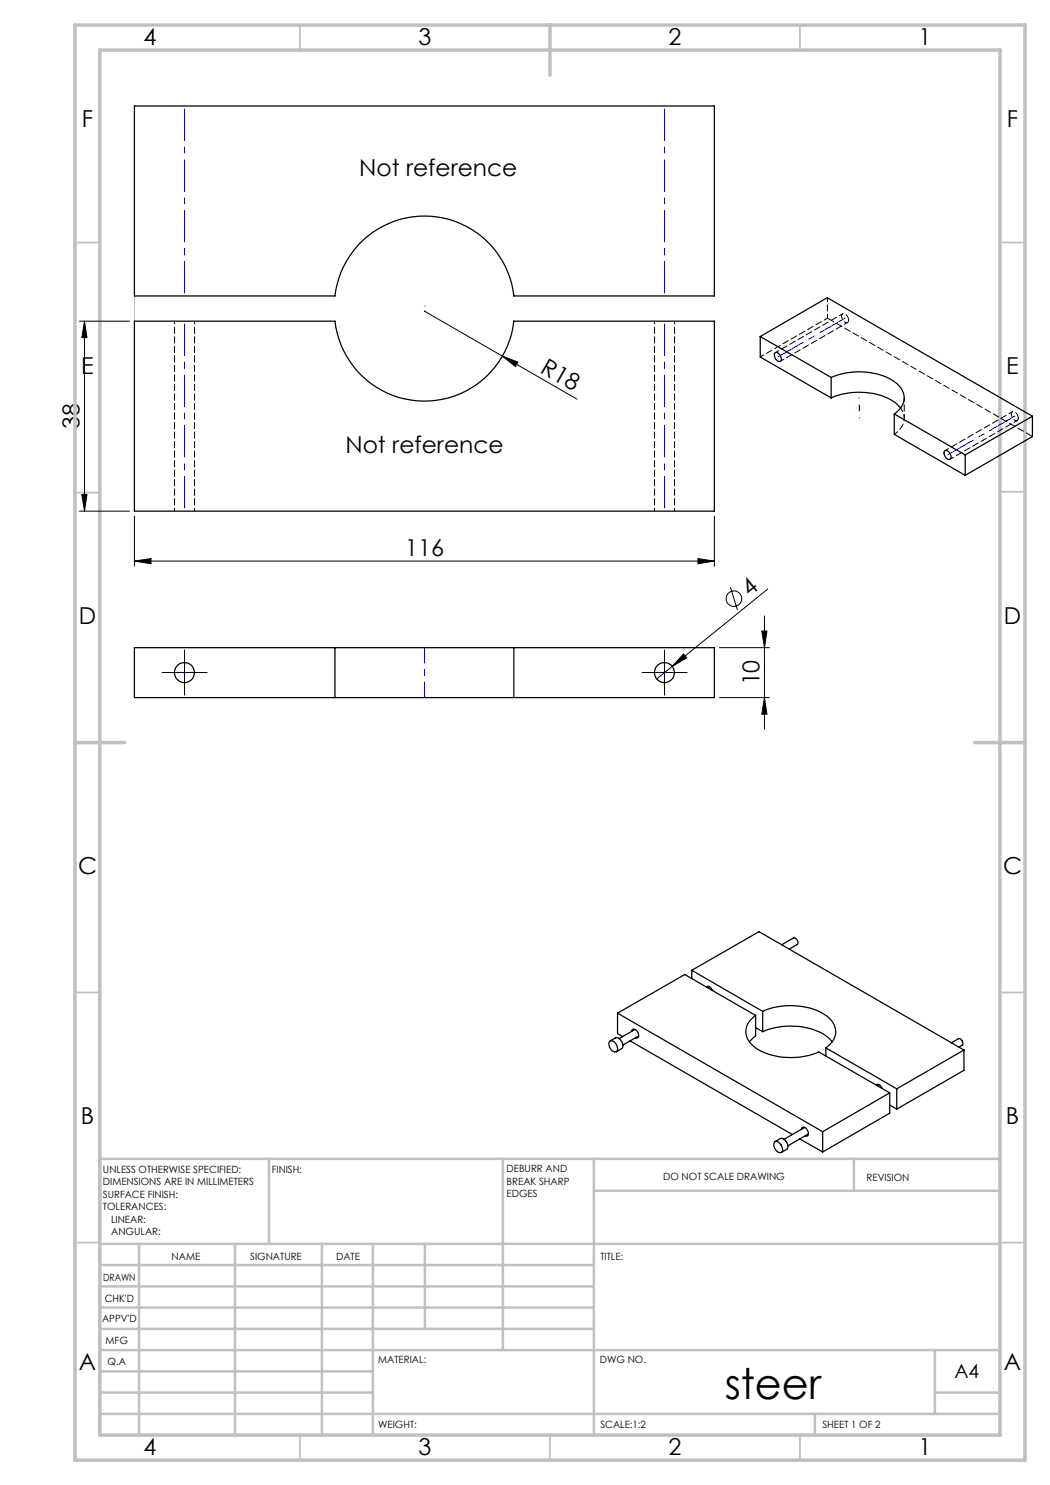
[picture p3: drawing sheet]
<svg xmlns="http://www.w3.org/2000/svg" width="210mm" height="297mm" viewBox="0 0 210 297" stroke-linecap="round" stroke-linejoin="round" font-family="sans-serif">
<g fill="none" stroke="#000" stroke-width=".2">
<path d="M15.9 64.2h10M16.9 64.2v38M16.9 64.2l.5 3.3h-1zM84.9 62.2l30.5 17.6M100.5 71.2l3.1 1.2-.5 .9zM16.4 98.9h1l-.5 3.3zM15.9 102.2h10M26.9 112.2l3.3-.5v1zM26.9 103.2v10M26.9 112.2h116M139.6 111.7l3.3 .5-3.3 .5zM142.9 103.2v10"/>
<path d="M146.1 117.4l1.4 4.6M153.5 117.8l-19.1 15.5M34.4 134.5h5M36.9 132v5M130.4 134.5h5M132.9 132v5M134.4 133.3l-3.1 2.5M136.7 130.8l.6 .8-2.9 1.7zM143.9 129.5h10M143.9 139.5h10M152.4 126.2h1l-.5 3.3zM152.9 139.5l.5 3.3h-1z"/>
<path d="M152.9 123.2v22.7"/>
<circle cx="146.8" cy="119.7" r="1.56"/>
</g>
<path d="M34.4 134.5h-2M36.9 132v-2M36.9 137v2M39.4 134.5h2M130.4 134.5h-2M132.9 132v-2M132.9 137v2M135.4 134.5h2" fill="none" stroke="#000" stroke-width=".2" stroke-dasharray="15.2 1.3 1.3 1.3"/>
<path d="M26.9 59.2v5" fill="none" stroke="#c0c0c0" stroke-width=".2"/>
<g fill="none" stroke="#c0c0c0" stroke-width=".35">
<path d="M60 5v5M160 5v5M15 48.5h5M200 48.5h5M15 98.5h5M200 98.4h5M15 198.5h5M200 198.5h5M15 248.5h5M200 248.5h5M60 287v5M110 287v5"/>
<path d="M160 287v5"/>
</g>
<g fill="none" stroke="#c0c0c0" stroke-width=".5">
<path d="M53.8 231.8v17M100.6 231.8v38.2M118.8 231.8v55.2M118.8 238.2h81.2M170.8 231.8v6.4M200 231.8h-180v55.2M20 248.8h180M20 257.3h98.8M20 253h98.8M27.8 248.8v38.2M47 248.8v38.2M64.4 248.8v38.2"/>
<path d="M74.6 248.8v38.2M85 248.8v17M20 265.8h98.8M20 261.5h98.8M20 278.5h54.6M20 274.3h54.6M20 270h180M187 278.5h13M187 270v12.8M20 282.8h180M163 282.8v4.2"/>
</g>
<path d="M15 5h190v287h-190zM20 10h180v277h-180zM110 5v10M15 148.5h10M195 148.5h10" fill="none" stroke="#c0c0c0" stroke-width=".7"/>
<path d="M84.9 62.2h.1M84.9 61.2h.1M36.9 134.5h.1M132.9 134.5h.1" fill="none" stroke="#00f" stroke-width=".2" stroke-dasharray="6.3 1.3 1.3 1.3"/>
<path d="M36.9 21.2v38M132.9 21.2v38M36.9 102.2v-38M132.9 102.2v-38" fill="none" stroke="#00f" stroke-width=".2" stroke-dasharray="6.3 1.3 1.3 1.3" stroke-dashoffset="-.6"/>
<path d="M84.9 129.5v10" fill="none" stroke="#00f" stroke-width=".2" stroke-dasharray="6.3 1.3 1.3 1.3" stroke-dashoffset="3.3"/>
<path d="M171.9 79.5v4.1" fill="none" stroke="#00f" stroke-width=".2" stroke-dasharray="6.3 1.3 1.3 1.3" stroke-dashoffset="6.2"/>
<path d="M169 63.6l-13.4 7.8M203 83.2l-13.5 7.8" fill="none" stroke="#00f" stroke-width=".2" stroke-dasharray="6.3 1.3 1.3 1.3" stroke-dashoffset=".5"/>
<g fill="#000">
<path d="M100.5 71.2l3.1 1.2-.5 .9zM136.7 130.8l.6 .8-2.9 1.7z"/>
<path d="M26.9 112.2l3.3-.5v1zM139.6 111.7l3.3 .5-3.3 .5z"/>
<path d="M152.4 126.2h1l-.5 3.3zM152.9 139.5l.5 3.3h-1zM16.9 64.2l.5 3.3h-1zM16.4 98.9h1l-.5 3.3z"/>
</g>
<g fill="none" stroke="#000" stroke-width=".25">
<path d="M26.9 21.2h116v38h-40.1a18 18 0 0 0-17.9-16 18 18 0 0 0-17.9 16h-40.1zM26.9 64.2h40.1a18 18 0 0 0 17.9 16 18 18 0 0 0 17.9-16h40.1v38h-116zM152 67.3l14.2 8.2M152 67.3v4.1l14.2 8.2M152 67.3l13.5-7.8 41 23.8M155 70.6a.98 .98 0 0 1 1.2 1 .48 .48 0 0 1-.2 .7 .48 .48 0 0 1-.6-.3 1.22 1.22 0 0 1-.4-1.4zM166.2 75.5a13.9 13.9 0 0 1 12.8 .9 3.6 3.6 0 0 1-.1 6.4M166.2 79.6a14.1 14.1 0 0 1 12.8 .9l1.1 1.1M166.2 75.5v4.1M178.9 82.8v4.1l14.1 8.2M178.9 82.8l14.1 8.2M188.9 90.2a1.12 1.12 0 0 1 1.2 1.6 1.11 1.11 0 0 1-1.3-1.4z"/>
<path d="M193 91v4.1M206.5 83.3l-13.5 7.7M206.5 83.3v4l-13.5 7.8M67 129.5h35.8M67 139.5h35.8M67 129.5v10M67 129.5h-40.1v10h40.1M102.8 129.5v10M102.8 129.5h40.1v10h-40.1M138.4 194.1l14.1 8.2M138.4 194.1l13.4-7.8 41 23.7M138.4 194.1v1.6"/>
<path d="M141.3 197.4a.79 .79 0 0 1 1.2 .7M141.9 197.3l-.4 .2M156.4 188.9l2.3-1.3a.86 .86 0 0 1 .7 1.3l-1.6 .9M122 208.2a1.17 1.17 0 0 1 1.4 1.1 .67 .67 0 0 1 0 1 .67 .67 0 0 1-1-.2 1.56 1.56 0 0 1-.4-1.9zM122 208.2l1.1-.6a1.47 1.47 0 0 1 1.4 1.9v.2l-1.2 .7M123.5 202.6l41 23.7M123.5 202.6l13.4-7.7 14.2 8.2M123.5 202.6v4.1l1 .6M126 208.2l32.5 18.7M126.3 206.3l.1-.2a.53 .53 0 0 1 .5-.3 .53 .53 0 0 1 .5 .4 .86 .86 0 0 1 0 1.4h-.3M127 205.9l-3.2 1.8M127.7 207.2l-3.1 1.8"/>
<path d="M151.1 203.1a3.6 3.6 0 0 0-.6 6 12.3 12.3 0 0 0 9.5 2.3l1.6-.3 2.2-.7 14.1 8.2M151.1 203.1v4l-1.2 1.2M151.1 205.5l1.4 .8M152.5 202.3a13.8 13.8 0 0 1 12.8 .9 3.6 3.6 0 0 1-.1 6.4M152.5 206.3a14.3 14.3 0 0 1 12.3 .6l1 .8 .6 .6M152.5 202.3v4M165.2 209.6v1.6M165.2 209.6l14.2 8.2M175.2 217a.79 .79 0 0 1 1.2 .7h.1M175.8 216.9l-.4 .2M177.9 218.6l-13.4 7.7M177.9 218.6v4l-13.4 7.8"/>
<path d="M179.4 217.8v4M190.3 208.6l1.4-.9a.88 .88 0 0 1 .7 1.4l-.6 .3M192.8 210l-13.4 7.8M192.8 210v4.1l-13.4 7.7M154.9 228.5a1.03 1.03 0 0 1 1.5 .8l.1 .2a.66 .66 0 0 1-.2 1 .66 .66 0 0 1-1-.3l-.5-1.1zM155 228.3l1.1-.6a1.45 1.45 0 0 1 1.2 2.2l-1 .6M159.9 227.8l4.6 2.6M160.3 225.9a.52 .52 0 0 1 .4-.5 .52 .52 0 0 1 .6 .3l.4 1a.4 .4 0 0 1-.2 .5 .4 .4 0 0 1-.5 0M160.9 225.5l-4.1 2.4M161.7 226.8l-4.1 2.4M164.5 226.3v4.1M177.9 221l1.5 .8"/>
<circle cx="36.9" cy="134.5" r="2"/>
<circle cx="132.9" cy="134.5" r="2"/>
</g>
<path d="M169.7 64a1.09 1.09 0 0 0-1.2-1.2 1.21 1.21 0 0 0 1 1.7l.2-.5M203.7 83.6a1.09 1.09 0 0 0-1.3-1.2 1.21 1.21 0 0 0 1 1.7l.3-.5" fill="none" stroke="#000" stroke-width=".2" stroke-dasharray="1.3 .6"/>
<path d="M165.5 63.6l41 23.7" fill="none" stroke="#000" stroke-width=".2" stroke-dasharray="1.3 .6" stroke-dashoffset="-.2"/>
<path d="M178.9 86.9a3.5 3.5 0 0 0 1.2-5.3" fill="none" stroke="#000" stroke-width=".2" stroke-dasharray="1.3 .6" stroke-dashoffset=".4"/>
<path d="M165.5 59.5v4.1M152.1 71.4l13.4-7.8M156.1 72.2l13.4-7.7M168.5 62.8l-13.4 7.7M180.9 83.6v-4.1M190 91.8l13.5-7.7M202.5 82.4l-13.5 7.7" fill="none" stroke="#000" stroke-width=".2" stroke-dasharray="1.3 .6" stroke-dashoffset=".5"/>
<path d="M34.9 64.2v38M130.9 64.2v38M38.9 102.2v-38M134.9 102.2v-38" fill="none" stroke="#000" stroke-width=".2" stroke-dasharray="1.3 .6" stroke-dashoffset=".7"/>
<text font-size="8.5" x="145" y="279.7">steer</text>
<g font-size="4.7">
<text x="28.7" y="9">4</text>
<text x="83.7" y="9">3</text>
<text x="133.7" y="9">2</text>
<text x="183.7" y="9">1</text>
<text x="16.4" y="25.5">F</text>
<text x="201.4" y="25.5">F</text>
<text x="71.8" y="35.1">Not reference</text>
<text x="16.2" y="74.7">E</text>
<text x="107.9" y="74.3" transform="rotate(30 107.9 74.3)">R18</text>
<text x="201.2" y="74.7">E</text>
<text x="15.9" y="85.8" transform="rotate(-90 15.9 85.8)">38</text>
<text x="69.1" y="90.7">Not reference</text>
<text x="81" y="111.2">116</text>
<text x="149.9" y="119.4" transform="rotate(-39 149.9 119.4)">4</text>
<text x="15.8" y="124.7">D</text>
<text x="200.8" y="124.7">D</text>
<text x="151.9" y="137.1" transform="rotate(-90 151.9 137.1)">10</text>
<text x="15.6" y="174.7">C</text>
<text x="200.6" y="174.7">C</text>
<text x="16.2" y="224.7">B</text>
<text x="201.2" y="224.7">B</text>
<text x="15.8" y="274">A</text>
<text x="200.8" y="274">A</text>
<text x="28.7" y="291">4</text>
<text x="83.7" y="291">3</text>
<text x="133.7" y="291">2</text>
<text x="183.7" y="291">1</text>
</g>
<text font-size="3.9" x="190.9" y="275.5">A4</text>
<g font-size="2">
<text x="20.6" y="234.6">UNLESS OTHERWISE SPECIFIED:</text>
<text x="20.6" y="237.1">DIMENSIONS ARE IN MILLIMETERS</text>
<text x="20.6" y="239.6">SURFACE FINISH:</text>
<text x="54.4" y="234.6">FINISH:</text>
<text x="101.3" y="234.5">DEBURR AND</text>
<text x="101.3" y="237">BREAK SHARP</text>
<text x="101.3" y="239.5">EDGES</text>
<text x="132.6" y="236">DO NOT SCALE DRAWING</text>
<text x="173.3" y="236.2">REVISION</text>
<text x="20.6" y="242.1">TOLERANCES:</text>
<text x="22.2" y="244.6">LINEAR:</text>
<text x="22.2" y="247.1">ANGULAR:</text>
<text x="34.3" y="252">NAME</text>
<text x="50" y="251.9">SIGNATURE</text>
<text x="67.2" y="251.9">DATE</text>
<text x="120.1" y="251.9">TITLE:</text>
<text x="20.6" y="256.1">DRAWN</text>
<text x="20.9" y="260.3">CHK'D</text>
<text x="20.4" y="264.4">APPV'D</text>
<text x="21.1" y="268.8">MFG</text>
<text x="21.5" y="273">Q.A</text>
<text x="75.6" y="272.5">MATERIAL:</text>
<text x="120" y="272.5">DWG NO.</text>
<text x="75.6" y="285.5">WEIGHT:</text>
<text x="120.1" y="285.6">SCALE:1:2</text>
<text x="164.5" y="285.6">SHEET 1 OF 2</text>
</g>
</svg>
